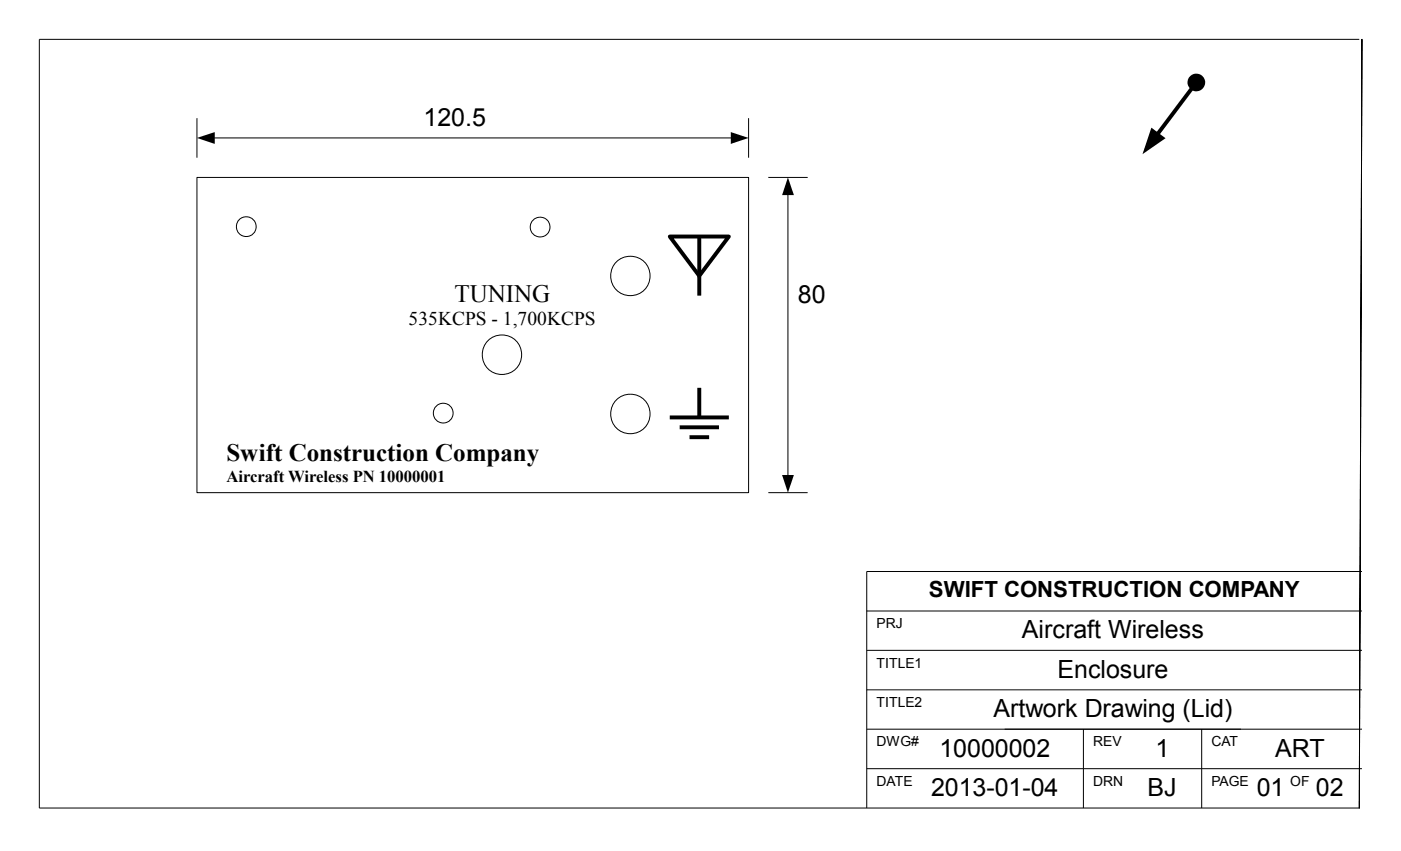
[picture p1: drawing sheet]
<svg xmlns="http://www.w3.org/2000/svg" width="356mm" height="216mm" viewBox="0 0 356 216" stroke-linecap="round" stroke-linejoin="round" font-family="sans-serif">
<path d="M220 145v60M220 165h125.7M10 205h335" fill="none" stroke="#000" stroke-width=".25"/>
<path d="M345.7 10l-.7 195z" fill-rule="evenodd" fill="#9cf"/>
<g fill="none" stroke="#000" stroke-width=".25">
<path d="M345 10h-335v195M345.7 10l-.7 195zM50 30v10M53.6 35h132.8M190 30v10M195 45h10M200 48.6v72.8M195 125h10M220 155h125.7M220 145h125.7M220 175h125.7M220 185h125.7"/>
<path d="M220 195h125.7M275 185v20M305 185v20"/>
</g>
<path d="M302.8 22l-9.6 12.8" fill="none" stroke="#000" stroke-width="1" stroke-linecap="butt"/>
<g fill="#000">
<path d="M50 35l4.5-1.5v3zM185.5 33.5l4.5 1.5-4.5 1.5zM292.2 32.4l3.6 2.7-5.8 4zM200 45l1.5 4.5h-3zM198.5 120.5h3l-1.5 4.5z"/>
<circle cx="303.7" cy="20.9" r="2.24"/>
</g>
<path d="M50 45h140v80h-140z" fill-rule="evenodd" fill="#fff"/>
<path d="M50 45h140v80h-140z" fill="none" stroke="#000" stroke-width=".25"/>
<path d="M170 60h15l-7.5 10z" fill="#fff"/>
<path d="M170 60h15l-7.5 10zM177.5 60v15M177.5 98.4v7.5M170 105.9h15M172.5 108.4h10M175 110.9h5" fill="none" stroke="#000" stroke-width="1" stroke-linecap="butt"/>
<circle cx="62.5" cy="57.5" r="2.52" fill="#fff"/>
<circle cx="62.5" cy="57.5" r="2.52" fill="none" stroke="#000" stroke-width=".25"/>
<circle cx="137.1" cy="57.6" r="2.51" fill="#fff"/>
<circle cx="137.1" cy="57.6" r="2.51" fill="none" stroke="#000" stroke-width=".25"/>
<circle cx="112.5" cy="104.8" r="2.51" fill="#fff"/>
<circle cx="112.5" cy="104.8" r="2.51" fill="none" stroke="#000" stroke-width=".25"/>
<circle cx="160" cy="70" r="5" fill="#fff"/>
<circle cx="160" cy="70" r="5" fill="none" stroke="#000" stroke-width=".25"/>
<circle cx="160" cy="105" r="5" fill="#fff"/>
<circle cx="160" cy="105" r="5" fill="none" stroke="#000" stroke-width=".25"/>
<circle cx="127.4" cy="90" r="5" fill="#fff"/>
<circle cx="127.4" cy="90" r="5" fill="none" stroke="#000" stroke-width=".25"/>
<g font-size="6.3">
<text x="107.5" y="32">120.5</text>
<text x="115.4" y="76.6">TUNING</text>
<text x="202.5" y="77">80</text>
<text x="57.5" y="117.1">Swift Construction Company</text>
<text x="259.4" y="162">Aircraft Wireless</text>
<text x="268.4" y="172">Enclosure</text>
<text x="252.2" y="182">Artwork Drawing (Lid)</text>
<text x="238.4" y="192">10000002</text>
<text x="293.3" y="192">1</text>
<text x="323.7" y="192">ART</text>
<text x="236.3" y="202">2013-01-04</text>
<text x="291.3" y="202">BJ</text>
<text x="319" y="202">01</text>
<text x="334" y="202">02</text>
</g>
<text font-size="5.6" x="235.8" y="151.4">SWIFT CONSTRUCTION COMPANY</text>
<text font-size="4.9" x="103.7" y="82.5">535KCPS - 1,700KCPS</text>
<text font-size="4.2" x="57.5" y="122.3">Aircraft Wireless PN 10000001</text>
<g font-size="3.5">
<text x="222.5" y="159.4">PRJ</text>
<text x="222.5" y="169.4">TITLE1</text>
<text x="222.5" y="179.4">TITLE2</text>
<text x="222.5" y="189.4">DWG#</text>
<text x="277.5" y="189.4">REV</text>
<text x="307.5" y="189.4">CAT</text>
<text x="222.5" y="199.4">DATE</text>
<text x="277.5" y="199.4">DRN</text>
<text x="307.5" y="199.4">PAGE</text>
<text x="327.5" y="199.4">OF</text>
</g>
</svg>
